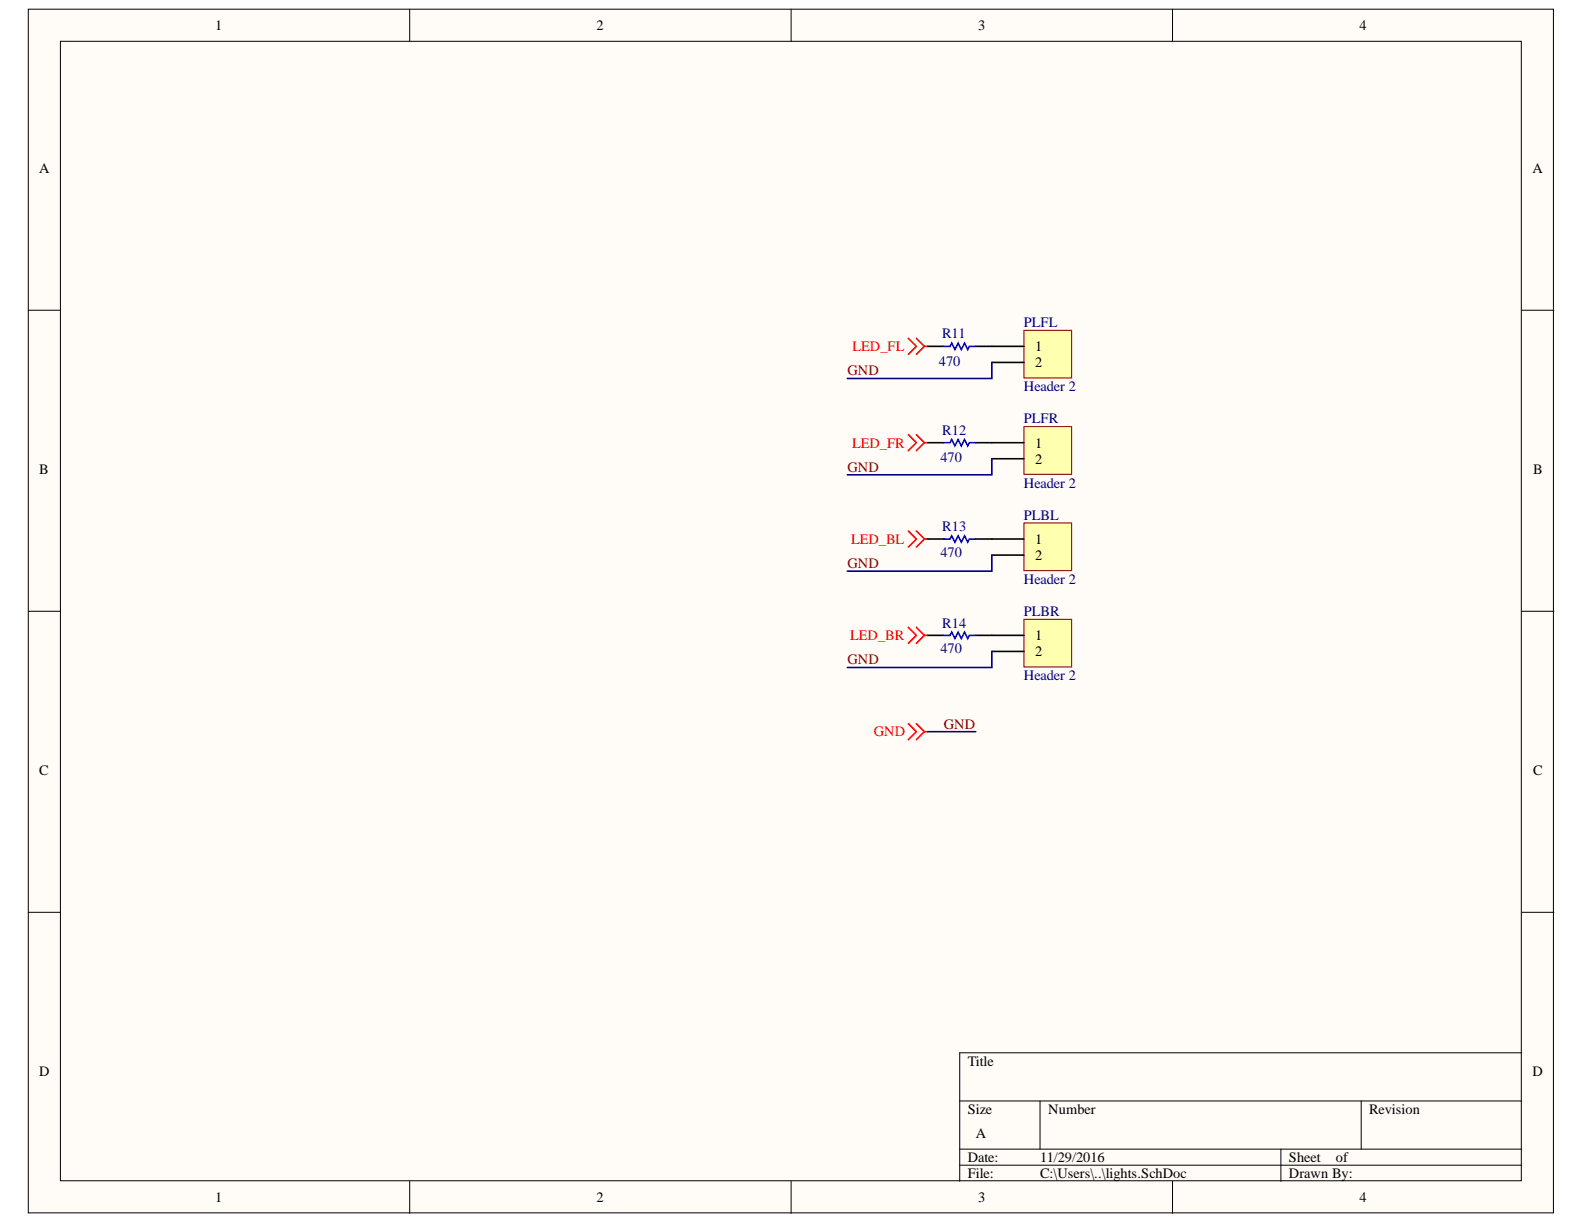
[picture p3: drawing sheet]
<svg xmlns="http://www.w3.org/2000/svg" width="279mm" height="216mm" viewBox="0 0 279 216" stroke-linecap="round" stroke-linejoin="round" font-family="sans-serif">
<g fill="#fffcf8" stroke="#000" stroke-width=".18">
<path d="M5 1.6h269v212.3h-269z"/>
<path d="M10.7 7.3h257.6v201h-257.6z"/>
</g>
<g fill="none" stroke="#000" stroke-width=".18">
<path d="M72.3 1.6v5.7M139.5 1.6v5.7M206.8 1.6v5.7M5 54.7h5.7M268.4 54.7h5.7M5 107.8h5.7M268.4 107.8h5.7M5 160.9h5.7M268.4 160.9h5.7M169.3 194.2h99.1M183.4 194.2v8.5M240.1 194.2v8.5"/>
<path d="M268.4 185.7h-99.1v22.7M72.3 208.4v5.6M139.5 208.4v5.6M169.3 202.7h99.1M169.3 205.5h99.1M206.8 208.4v5.6M225.9 202.7v5.7"/>
</g>
<path d="M180.6 58.3h8.4v8.4h-8.4z" fill="#ffffb0" stroke="#800000" stroke-width=".18"/>
<path d="M174.9 61.1h5.7M174.9 63.9h5.7" fill="none" stroke="#000" stroke-width=".28"/>
<path d="M180.6 75.3h8.4v8.4h-8.4z" fill="#ffffb0" stroke="#800000" stroke-width=".18"/>
<path d="M174.9 78.1h5.7M174.9 80.9h5.7" fill="none" stroke="#000" stroke-width=".28"/>
<path d="M180.6 92.2h8.4v8.5h-8.4z" fill="#ffffb0" stroke="#800000" stroke-width=".18"/>
<path d="M174.9 95.1h5.7M174.9 97.9h5.7" fill="none" stroke="#000" stroke-width=".28"/>
<path d="M180.6 109.2h8.4v8.4h-8.4z" fill="#ffffb0" stroke="#800000" stroke-width=".18"/>
<path d="M163.6 61.1h2.9M163.6 78.1h2.9M172.1 61.1h2.8M172.1 78.1h2.8M163.6 95.1h2.9M172.1 95.1h2.8M163.6 112.1h2.9M172.1 112.1h8.5M174.9 114.9h5.7" fill="none" stroke="#000" stroke-width=".28"/>
<g fill="none" stroke="#f00" stroke-width=".28">
<path d="M160.2 59.7l1.4 1.4-1.4 1.4M161.6 59.7l1.5 1.4M160.2 76.7l1.4 1.4-1.4 1.4M161.6 76.7l1.5 1.4M163.1 61.1l-1.5 1.4M163.1 61.1h.5M163.1 78.1l-1.5 1.4M163.1 78.1h.5M160.2 93.7l1.4 1.4-1.4 1.4M161.6 93.7l1.5 1.4M163.1 95.1l-1.5 1.4M163.1 95.1h.5"/>
<path d="M160.2 110.7l1.4 1.4-1.4 1.4M161.6 110.7l1.5 1.4M163.1 112.1l-1.5 1.4M163.1 112.1h.5M160.2 127.6l1.4 1.5-1.4 1.4M161.6 127.6l1.5 1.5M163.1 129.1l-1.5 1.4M163.1 129.1h.5"/>
</g>
<path d="M166.5 61.1h1.1l.3-.6 .5 1.2 .6-1.2 .6 1.2 .5-1.2 .6 1.2 .3-.6h1.1M166.5 78.1h1.1l.3-.6 .5 1.2 .6-1.2 .6 1.2 .5-1.2 .6 1.2 .3-.6h1.1M166.5 95.1h1.1l.3-.6 .5 1.1 .6-1.1 .6 1.1 .5-1.1 .6 1.1 .3-.5h1.1M166.5 112.1h1.1l.3-.6 .5 1.1 .6-1.1 .6 1.1 .5-1.1 .6 1.1 .3-.5h1.1" fill="none" stroke="#00f" stroke-width=".28"/>
<path d="M174.9 63.9v2.9h-25.4M174.9 80.9v2.9h-25.4M174.9 97.9v2.8h-25.4M174.9 114.9v2.8h-25.4M163.6 129.1h8.5" fill="none" stroke="#000080" stroke-width=".28"/>
<g font-size="2.5">
<text x="38" y="5.3">1</text>
<text x="105.2" y="5.3">2</text>
<text x="172.6" y="5.3">3</text>
<text x="239.8" y="5.3">4</text>
<text x="6.9" y="30.4">A</text>
<text x="270.3" y="30.4">A</text>
<text x="182.6" y="62">1</text>
<text x="182.6" y="64.8">2</text>
<text x="6.9" y="83.5">B</text>
<text x="182.6" y="79">1</text>
<text x="182.6" y="81.8">2</text>
<text x="270.4" y="83.5">B</text>
<text x="182.6" y="96">1</text>
<text x="182.6" y="98.8">2</text>
<text x="182.6" y="113">1</text>
<text x="182.6" y="115.8">2</text>
<text x="6.9" y="136.7">C</text>
<text x="270.4" y="136.7">C</text>
<text x="6.9" y="189.8">D</text>
<text x="170.7" y="188">Title</text>
<text x="270.3" y="189.8">D</text>
<text x="170.7" y="196.5">Size</text>
<text x="184.9" y="196.5">Number</text>
<text x="241.5" y="196.5">Revision</text>
<text x="172.1" y="200.7">A</text>
<text x="170.7" y="205">Date:</text>
<text x="170.7" y="207.8">File:</text>
<text x="183.5" y="205">11/29/2016</text>
<text x="183.5" y="207.8">C:\Users\..\lights.SchDoc</text>
<text x="227.4" y="205">Sheet</text>
<text x="227.4" y="207.8">Drawn By:</text>
<text x="235.6" y="205">of</text>
<text x="38" y="212.1">1</text>
<text x="105.2" y="212.1">2</text>
<text x="172.6" y="212.1">3</text>
<text x="239.8" y="212.1">4</text>
</g>
<g font-size="2.5" fill="#000080">
<text x="166.2" y="59.7">R11</text>
<text x="180.6" y="57.7">PLFL</text>
<text x="165.6" y="64.5">470</text>
<text x="180.6" y="69">Header 2</text>
<text x="166.2" y="76.7">R12</text>
<text x="180.6" y="74.7">PLFR</text>
<text x="165.9" y="81.5">470</text>
<text x="180.6" y="86">Header 2</text>
<text x="166.2" y="93.7">R13</text>
<text x="180.6" y="91.7">PLBL</text>
<text x="165.9" y="98.2">470</text>
<text x="180.6" y="103">Header 2</text>
<text x="166.2" y="110.7">R14</text>
<text x="180.6" y="108.7">PLBR</text>
<text x="165.9" y="115.2">470</text>
<text x="180.6" y="120">Header 2</text>
</g>
<g font-size="2.5" fill="#f00">
<text x="150.4" y="62">LED_FL</text>
<text x="150.3" y="79">LED_FR</text>
<text x="150.1" y="96">LED_BL</text>
<text x="150" y="113">LED_BR</text>
<text x="154.1" y="129.9">GND</text>
</g>
<g font-size="2.5" fill="#800000">
<text x="149.5" y="66.2">GND</text>
<text x="149.5" y="83.2">GND</text>
<text x="149.5" y="100.2">GND</text>
<text x="149.5" y="117.2">GND</text>
<text x="166.5" y="128.5">GND</text>
</g>
</svg>
